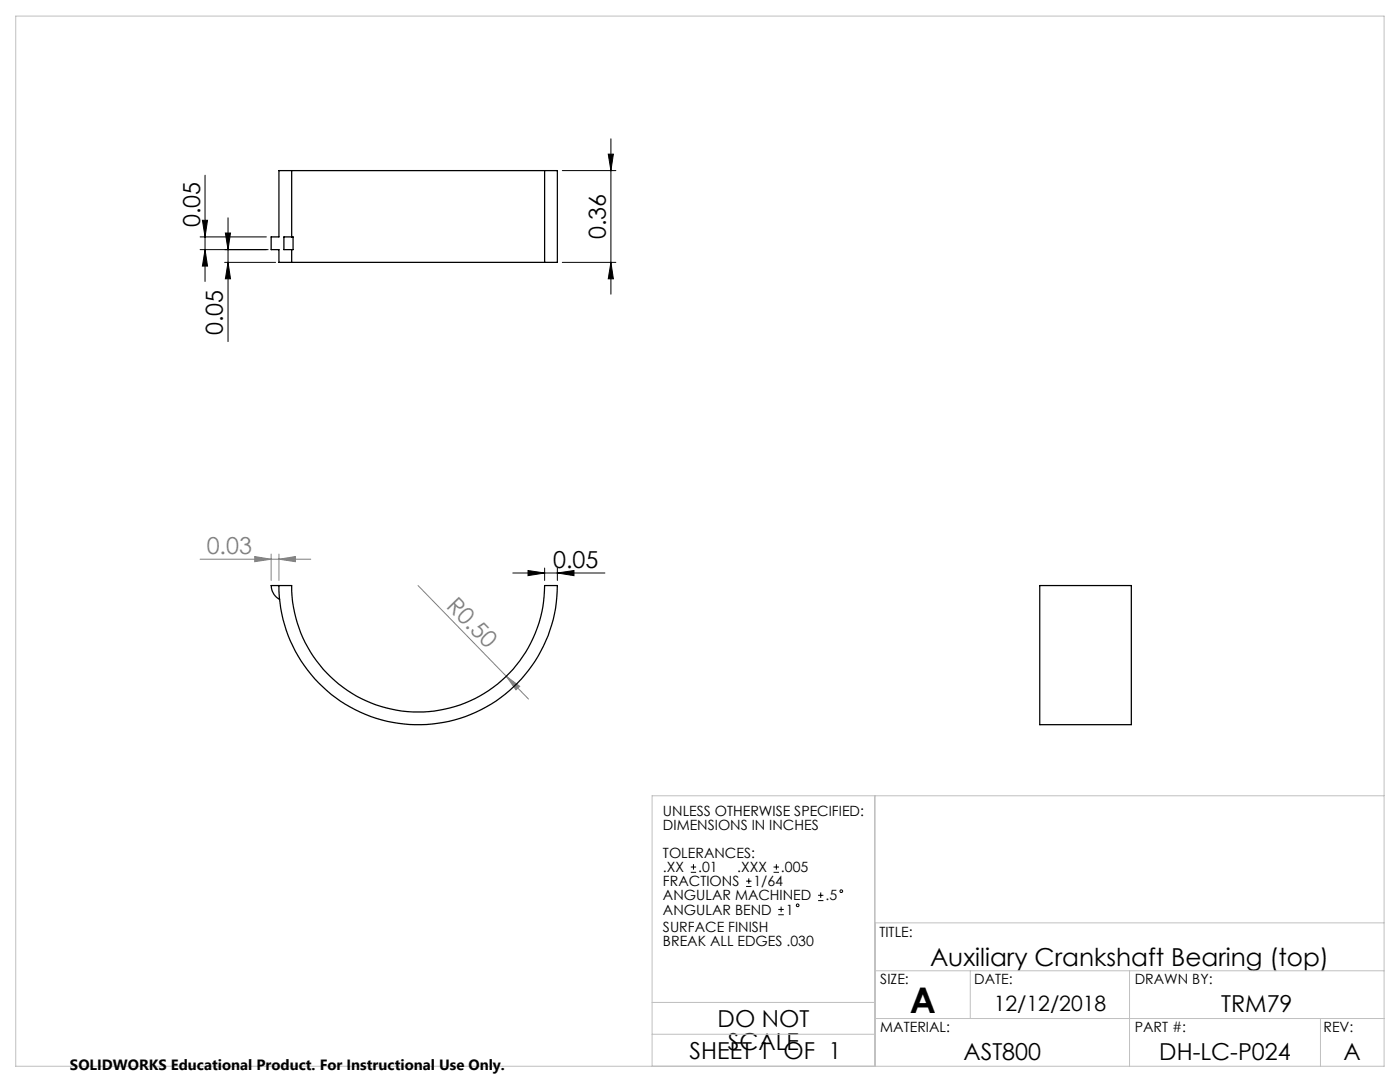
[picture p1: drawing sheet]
<svg xmlns="http://www.w3.org/2000/svg" width="279mm" height="216mm" viewBox="0 0 279 216" stroke-linecap="round" stroke-linejoin="round" font-family="sans-serif">
<g fill="none" stroke="#000" stroke-width=".2">
<path d="M40.9 35v21.2M112.2 34h10.7M121.4 30.8h1l-.5 3.2zM121.9 27.7v31M39.9 49.8h13.6M39.9 47.3h13.3M40.4 44h1l-.5 3.3zM40.9 49.8l.5 3.3h-1zM44.8 52.4h10.2M45 46.5h1l-.5 3.3zM45.5 43.5v24.7M45.5 52.4l.5 3.2h-1z"/>
<path d="M112.2 52.4h10.7M121.9 52.4l.5 3.2h-1zM102.3 114.3h18.4M105.4 113.8l3.3 .5-3.3 .6zM108.7 113.3v2.5M111.2 114.3l3.3-.5v1.1zM111.2 113.3v2.5M137.9 174.1h1M137.9 173h1M138.4 172.4v1.1M148.9 176.9h1.1M148.9 175.8h1.1"/>
<path d="M149.4 175.3v1.1M154.4 174.1h1.1M154.4 173h1.1M154.9 172.4v1.1M163.3 179.7h1M163.3 178.6h1M163.8 178.1v1.1M155.3 182.5h1.1M155.3 181.5h1.1M155.9 180.9v1.1"/>
<circle cx="167.9" cy="177.8" r=".27"/>
<circle cx="159.2" cy="180.6" r=".27"/>
</g>
<path d="M39.9 111.6h22.1M50.8 111.1l3.3 .5-3.3 .5zM54.1 110.6v5.2M55.7 111.6l3.2-.5v1zM55.7 110.6v5.2M83.4 116.8l17.6 18.1M101 134.9l2.7 2-.7 .8zM101 134.9l4.5 4.6" fill="none" stroke="#808080" stroke-width=".2"/>
<path d="M3.1 3.2h273.1v209.6h-273.1zM174.6 158.8v54M276.2 158.8h-146.1v54M174.6 193.7h101.6M174.6 184.2h101.6M193.6 193.7v9.5M225.4 193.7v19.1M130.1 200h44.5M130.1 206.4h44.5M174.6 203.2h101.6M263.5 203.2v9.6" fill="none" stroke="#c0c0c0" stroke-width=".2"/>
<g fill="#000">
<path d="M45 46.5h1l-.5 3.3zM45.5 52.4l.5 3.2h-1z"/>
<path d="M121.9 52.4l.5 3.2h-1zM121.4 30.8h1l-.5 3.2zM40.9 49.8l.5 3.3h-1zM40.4 44h1l-.5 3.3z"/>
<path d="M105.4 113.8l3.3 .5-3.3 .6zM111.2 114.3l3.3-.5v1.1z"/>
</g>
<g fill="#808080">
<path d="M101 134.9l2.7 2-.7 .8z"/>
<path d="M50.8 111.1l3.3 .5-3.3 .5zM55.7 111.6l3.2-.5v1z"/>
</g>
<path d="M58.2 34h50.5M58.2 34h-2.5v13.3h-1.6v2.5h1.6v2.6h2.5M58.2 34v13.3M108.7 34h2.5v18.4h-2.5M108.7 34v18.4M58.2 52.4h50.5M58.2 47.3h.3v2.5h-.3M58.2 47.3h-1.5v2.5h1.5M58.2 49.8v2.6M55.7 116.8a27.8 27.8 0 0 0 27.7 27.8 27.8 27.8 0 0 0 27.8-27.8h-2.5a25.2 25.2 0 0 1-25.3 25.3 25.2 25.2 0 0 1-25.2-25.3h-4.1a3.3 3.3 0 0 0 1.7 2.8M207.5 116.8h18.3v27.8h-18.3z" fill="none" stroke="#000" stroke-width=".25"/>
<text font-size="7.1" x="181.6" y="202">A</text>
<text font-size="4.9" x="185.6" y="192.8">Auxiliary Crankshaft Bearing (top)</text>
<g font-size="4.7">
<text x="39.9" y="45.3" transform="rotate(-90 39.9 45.3)">0.05</text>
<text x="120.9" y="47.7" transform="rotate(-90 120.9 47.7)">0.36</text>
<text x="44.5" y="66.8" transform="rotate(-90 44.5 66.8)">0.05</text>
<text x="110.4" y="113.3">0.05</text>
<text x="243.7" y="202">TRM79</text>
<text x="143.2" y="205">DO NOT</text>
<text x="145.3" y="209.5">SCALE</text>
<text x="137.6" y="211.4">SHEET 1 OF 1</text>
<text x="192.3" y="211.5">AST800</text>
<text x="231.4" y="211.5">DH-LC-P024</text>
<text x="268.1" y="211.5">A</text>
</g>
<g font-size="4.7" fill="#808080">
<text x="41.2" y="110.5">0.03</text>
<text x="88.9" y="121.1" transform="rotate(46 88.9 121.1)">R0.50</text>
</g>
<text font-size="4.2" x="198.3" y="201.7">12/12/2018</text>
<text font-size="3" x="14" y="213.5">SOLIDWORKS Educational Product. For Instructional Use Only.</text>
<g font-size="2.8">
<text x="132.3" y="162.7">UNLESS OTHERWISE SPECIFIED:</text>
<text x="132.3" y="165.6">DIMENSIONS IN INCHES</text>
<text x="132.3" y="171.2">TOLERANCES:</text>
<text x="132.3" y="176.9">FRACTIONS</text>
<text x="132.3" y="179.7">ANGULAR MACHINED</text>
<text x="132.3" y="174">.XX</text>
<text x="139.3" y="174">.01</text>
<text x="147.1" y="174">.XXX</text>
<text x="150.4" y="176.9">1/64</text>
<text x="155.9" y="174">.005</text>
<text x="164.7" y="179.7">.5</text>
<text x="132.3" y="182.5">ANGULAR BEND</text>
<text x="132.3" y="186">SURFACE FINISH</text>
<text x="156.8" y="182.5">1</text>
<text x="132.3" y="188.8">BREAK ALL EDGES .030</text>
<text x="175.5" y="186.9">TITLE:</text>
<text x="175.7" y="196.4">SIZE:</text>
<text x="194.4" y="196.4">DATE:</text>
<text x="226.5" y="196.4">DRAWN BY:</text>
<text x="175.7" y="206">MATERIAL:</text>
<text x="226.5" y="206">PART #:</text>
<text x="264.1" y="206">REV:</text>
</g>
</svg>
